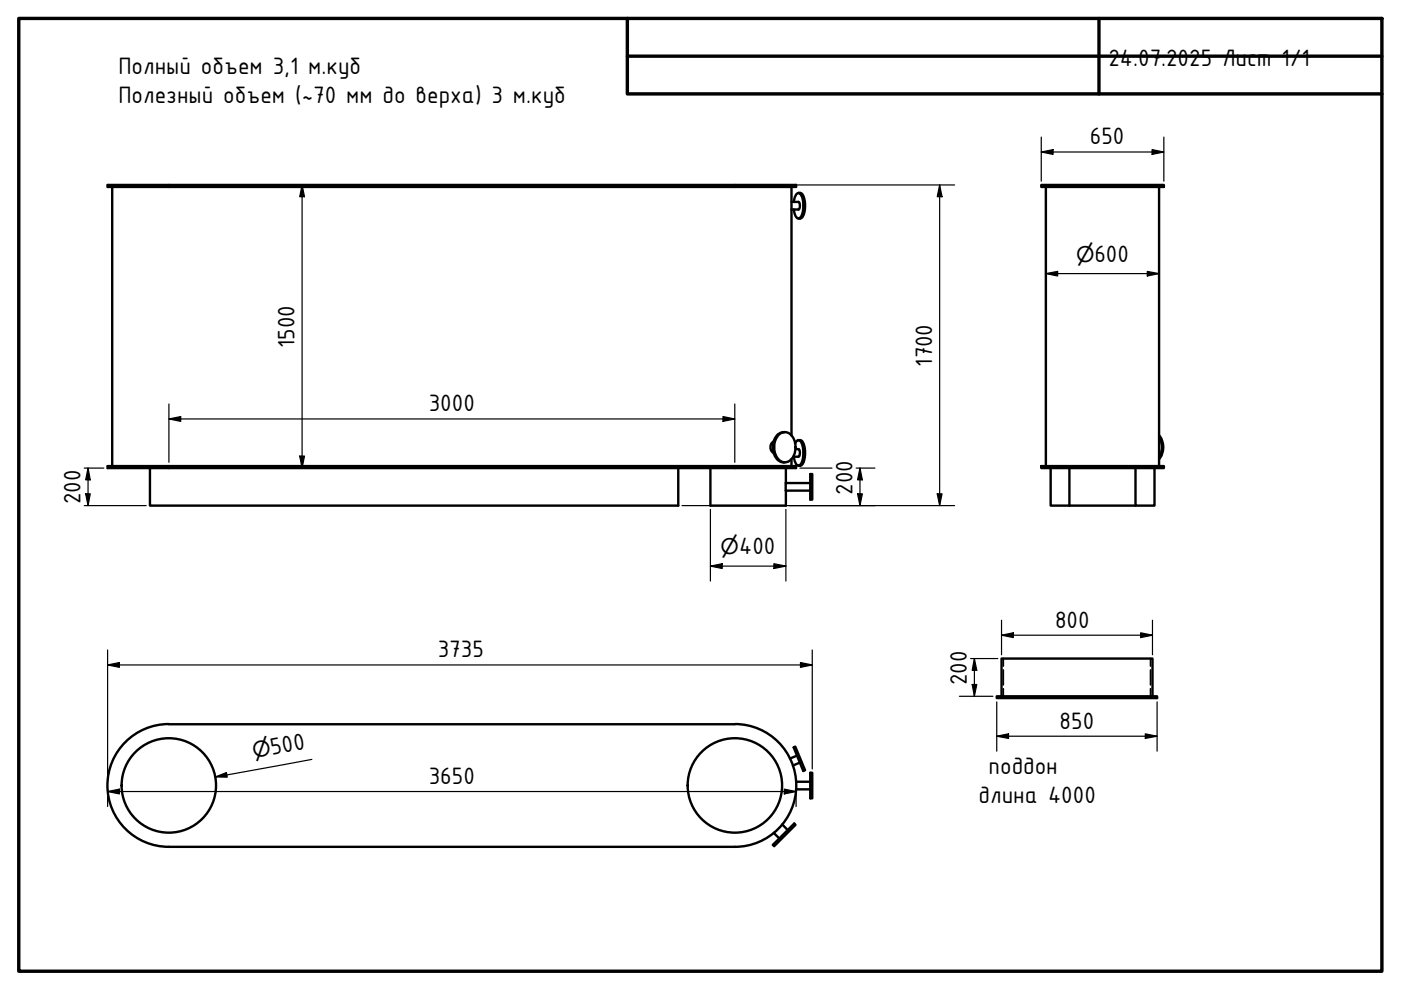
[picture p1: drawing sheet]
<svg xmlns="http://www.w3.org/2000/svg" width="297mm" height="210mm" viewBox="0 0 297 210" stroke-linecap="round" stroke-linejoin="round" font-family="sans-serif">
<!-- layer: Visible (ISO) -->
<g fill="none" stroke="#000" stroke-width=".51">
<path d="M22.8 39.2h146v.4h-146zM23.8 39.6v59.2M167.8 39.6v52.7M220.8 39.2h26v.4h-26zM221.7 39.6v59.2M245.7 39.6v59.2M167.8 42.8h1.5a1.24 1.24 0 0 1 0 1.6h-1.5M168.3 42.8a1.63 1.63 0 0 1 1.1-1.8 3.6 3.6 0 0 1 .9 3.4 1.8 1.8 0 0 1-1.1 1.9 1.94 1.94 0 0 1-.9-1.9M169.3 40.9h.4a2.41 2.41 0 0 1 1 2.4 3.3 3.3 0 0 1-.9 3h-.5M22.8 98.8h146v.4h-146zM31.8 99.2v8h112v-8M150.6 99.2v8h16v-3.2"/>
<path d="M164 93.6a1.41 1.41 0 0 0 0 2.4M165.1 92.2a1.91 1.91 0 0 1 3.2 .9 3.7 3.7 0 0 1-1.4 4.8 2.34 2.34 0 0 1-2.7-2.3 3.9 3.9 0 0 1 .9-3.4zM166.4 91.6a2.72 2.72 0 0 0-2.5 3.1 3 3 0 0 0 2.1 3.3h.4M166.6 99.2v3.2M167.8 97.3v1.5M168.6 94a.68 .68 0 0 1 .7-.7 .68 .68 0 0 1 .7 .7 5.3 5.3 0 0 1-.4 4.6l-.3 .1a1.86 1.86 0 0 1-1-1.9M168.7 95.2h.6a1.24 1.24 0 0 1 0 1.6h-1.1M169.3 93.3h.4a2.47 2.47 0 0 1 1 2.6 3.1 3.1 0 0 1-.9 2.8h-.5M220.8 98.8h26v.4h-26zM222.8 99.2v8h3.9M226.7 99.2v8M240.7 99.2v8h4.1v-8"/>
<path d="M245.7 92.7a4.1 4.1 0 0 1 0 4.3M245.7 92.3a4 4 0 0 1 0 5M166.6 102.4v1.6M166.6 102.4h5.2M166.6 104h5.2M171.8 100.5h.4v5.4h-.4zM226.7 107.2h14M35.8 153.5a13 13 0 0 0-13 13 13 13 0 0 0 13 13M35.8 153.6h120M155.8 153.5a13 13 0 0 1 13 13 13 13 0 0 1-13 13h-120M168.3 158.5l.3-.2 2.1 5-.4 .2zM211.3 147.6h34v.4h-34z"/>
<path d="M212.3 147.6v-8h32v8M164 176.6l1.2 1.2M165.9 174.8l1.1 1.2M168.4 174.6l.3 .3-4.6 4.5-.2-.3zM168.8 165.7h3M168.8 167.4h3M169 160.2l-1.5 .6M169.6 161.7l-1.5 .6M171.8 163.8h.4v5.5h-.4z"/>
<circle cx="35.8" cy="166.5" r="10"/>
<circle cx="155.8" cy="166.5" r="10"/>
</g>
<!-- layer: Hidden (ISO) -->
<path d="M212.7 139.6v1.6M243.9 139.6v1.6M212.7 142v3.2M212.7 146v1.6M243.9 142v3.2M243.9 146v1.6" fill="none" stroke="#000" stroke-width=".34"/>
<!-- layer: Border (ISO) -->
<path d="M4 3.9h289v202h-289zM133 3.9v16h160M133 11.9h160M233 3.9v16" fill="none" stroke="#000" stroke-width=".72"/>
<!-- layer: Dimension (ISO) -->
<g fill="none" stroke="#000" stroke-width=".25">
<path d="M64.1 39.2l.5 2.5h-1.1zM64.1 39.2v60M156.6 39.2h45.8M199.2 39.2l.5 2.5h-1zM199.2 39.2v68M220.8 32.2l2.5-.5v1zM220.8 32.2h26M220.8 29.1v9.3M244.3 31.7l2.5 .5-2.5 .5zM246.8 29.1v9.3M221.7 58l2.5-.5v1zM221.7 58h24"/>
<path d="M243.2 57.5l2.5 .5-2.5 .5zM17.9 99.2h4.1M18.7 99.2l.4 2.5h-.9zM18.7 99.2v8M35.8 88.8l2.5-.5v1zM35.8 88.8h120M35.8 85.7v12.3M63.5 96.7h1.1l-.5 2.5zM153.3 88.3l2.5 .5-2.5 .5zM155.8 85.7v12.3M169.6 99.2h6.8M181.5 99.2h4"/>
<path d="M182.3 99.2l.5 2.5h-1zM182.3 99.2v8M17.9 107.2h13.1M18.2 104.7h.9l-.4 2.5zM144.6 107.2h57.8M150.6 108v15.2M164.1 119.5l2.5 .5-2.5 .5zM166.6 108v15.2M181.8 104.7h1l-.5 2.5zM198.7 104.7h1l-.5 2.5zM22.8 137.8v27.9M150.6 120l2.5-.5v1z"/>
<path d="M150.6 120h16M172.2 137.8v25.2M205.8 139.6h5.7M206.6 139.6l.5 2.5h-1zM206.6 139.6v8M212.3 134.7l2.5-.5v1zM212.3 134.7h32M212.3 131.5v7.3M241.9 134.2l2.4 .5-2.4 .5zM244.3 131.5v7.3M22.8 141l2.5-.5v1zM22.8 141h149.4"/>
<path d="M169.7 140.5l2.5 .5-2.5 .5zM203.4 147.6h7.1M206.1 145.1h1l-.5 2.5zM211.3 156.1l2.5-.5v1zM211.3 156.1h34M211.3 148.8v10.5M242.8 155.6l2.5 .5-2.5 .5zM245.3 148.8v10.5M22.8 167.8l2.5-.5v1zM22.8 167.4v3.6M22.8 167.8h146M45.6 164.7l2.4-.9 .2 1z"/>
<path d="M66.1 161l-20.5 3.7M166.3 167.3l2.5 .5-2.5 .5zM168.8 167.4v3.6"/>
</g>
<g fill="#000">
<path d="M220.8 32.2l2.5-.5v1zM244.3 31.7l2.5 .5-2.5 .5zM64.1 39.2l.5 2.5h-1.1zM199.2 39.2l.5 2.5h-1zM221.7 58l2.5-.5v1zM243.2 57.5l2.5 .5-2.5 .5zM35.8 88.8l2.5-.5v1zM63.5 96.7h1.1l-.5 2.5zM153.3 88.3l2.5 .5-2.5 .5zM18.2 104.7h.9l-.4 2.5zM18.7 99.2l.4 2.5h-.9zM150.6 120l2.5-.5v1z"/>
<path d="M181.8 104.7h1l-.5 2.5zM182.3 99.2l.5 2.5h-1zM198.7 104.7h1l-.5 2.5zM164.1 119.5l2.5 .5-2.5 .5zM212.3 134.7l2.5-.5v1zM241.9 134.2l2.4 .5-2.4 .5zM22.8 141l2.5-.5v1zM169.7 140.5l2.5 .5-2.5 .5zM206.1 145.1h1l-.5 2.5zM206.6 139.6l.5 2.5h-1zM211.3 156.1l2.5-.5v1zM242.8 155.6l2.5 .5-2.5 .5z"/>
<path d="M22.8 167.8l2.5-.5v1zM45.6 164.7l2.4-.9 .2 1zM166.3 167.3l2.5 .5-2.5 .5z"/>
</g>
<g font-size="5.4">
<text x="25.1" y="15.7">Полный объем 3,1 м.куб</text>
<text x="235" y="13.9">24.07.2025 Лист 1/1</text>
<text x="25.1" y="21.9">Полезный объем (~70 мм до верха) 3 м.куб</text>
<text x="231.1" y="30.6">650</text>
<text x="232" y="55.6">600</text>
<text x="62.4" y="73.8" transform="rotate(-90 62.4 73.8)">1500</text>
<text x="197.6" y="77.8" transform="rotate(-90 197.6 77.8)">1700</text>
<text x="90.9" y="87.2">3000</text>
<text x="17.1" y="106.9" transform="rotate(-90 17.1 106.9)">200</text>
<text x="180.7" y="104.9" transform="rotate(-90 180.7 104.9)">200</text>
<text x="156.7" y="117.5">400</text>
<text x="223.7" y="133.1">800</text>
<text x="92.8" y="139.4">3735</text>
<text x="205" y="145.3" transform="rotate(-90 205 145.3)">200</text>
<text x="224.7" y="154.5">850</text>
<text x="57.7" y="160" transform="rotate(-10 57.7 160)">500</text>
<text x="90.9" y="166.3">3650</text>
<text x="209.6" y="164">поддон</text>
<text x="207.5" y="170.2">длина 4000</text>
</g>
<g font-size="4.6">
<text x="228.1" y="55.6">⌀</text>
<text x="152.8" y="117.5">⌀</text>
<text x="53.8" y="160.8" transform="rotate(-10 53.8 160.8)">⌀</text>
</g>
</svg>
